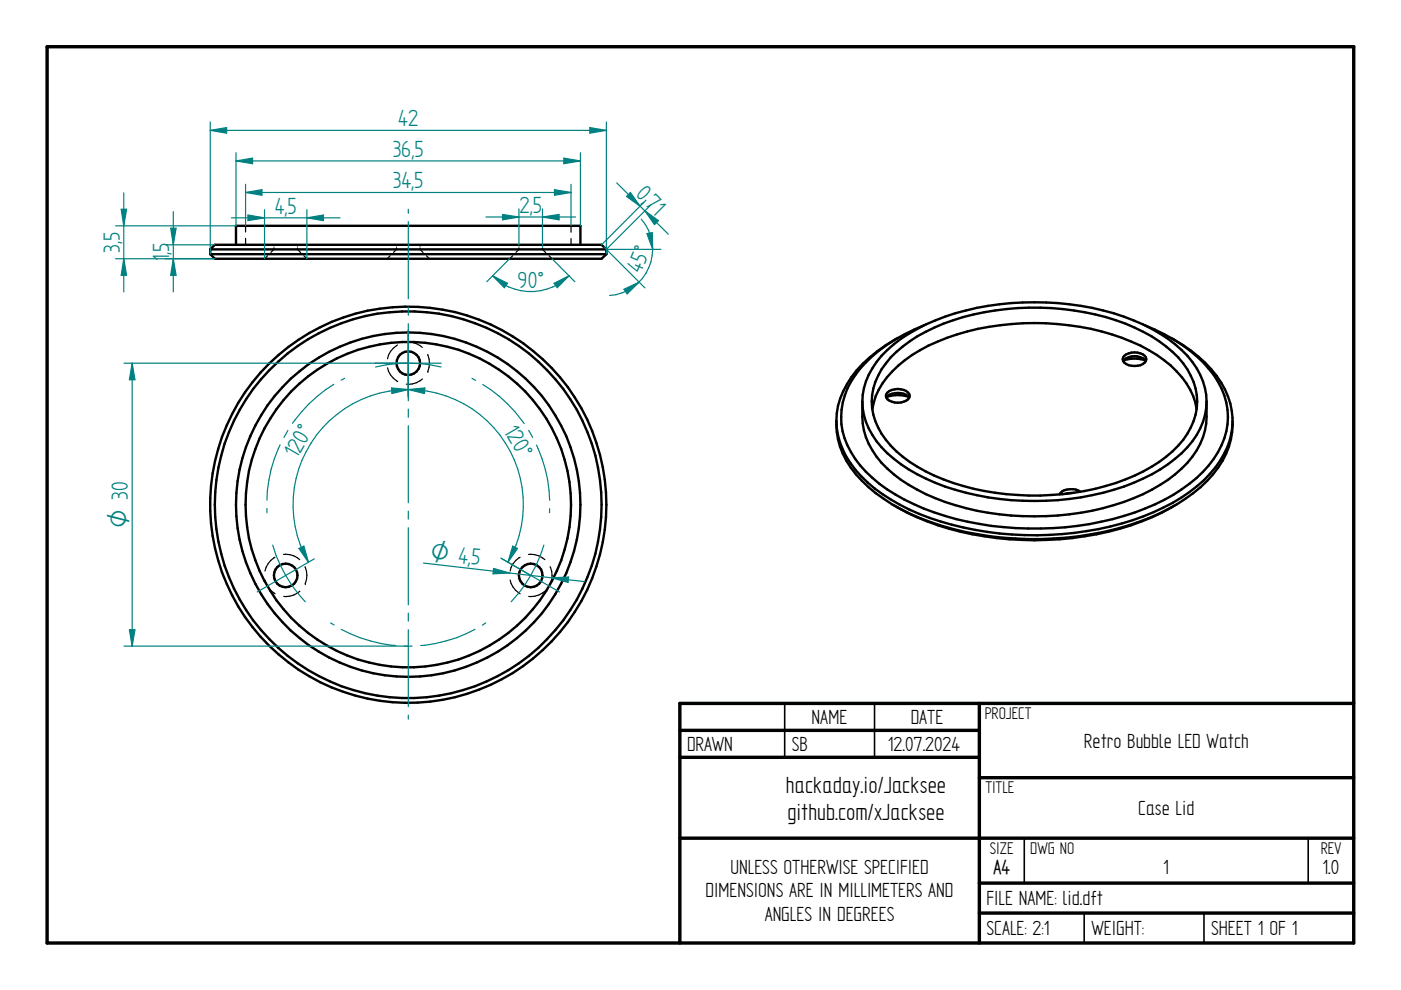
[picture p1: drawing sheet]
<svg xmlns="http://www.w3.org/2000/svg" width="297mm" height="210mm" viewBox="0 0 297 210" stroke-linecap="round" stroke-linejoin="round" font-family="sans-serif">
<path d="M10 9.9h277v190h-277zM144.1 154.9h63.5M207.6 149.1v50.8M287 149.1h-142.9v50.8M144.1 160.6h63.5M144.1 177.7h142.9M207.6 164.9h79.4M207.6 187.2h79.4M207.6 193.6h79.4" fill="none" stroke="#000" stroke-width=".72"/>
<path d="M287 16.3v12.7M166.4 149.1v11.5M185.4 149.1v11.5M217.2 177.8v9.4M277.4 177.8v9.4M229.9 193.6v6.3M255.3 193.6v6.3" fill="none" stroke="#000" stroke-width=".34"/>
<g fill="none" stroke="#000" stroke-width=".51">
<path d="M44.6 52.9h84M44.6 52.9l.9-1h82l1.1 1M44.6 53.9l.9 1h82l1.1-1M44.6 53.9h84M44.6 52.9v1M50 51.9v-4h73.1v4M128.6 52.9v1M188.8 75.8a35.3 35.3 0 0 1 17.6-9.1 55.7 55.7 0 0 1 34.2 2.8 25.6 25.6 0 0 1 11.2 8.8 12.4 12.4 0 0 1-.9 15 31.6 31.6 0 0 1-16.5 9.7 56.2 56.2 0 0 1-36.3-2.2 25.3 25.3 0 0 1-11.2-8.9 12.3 12.3 0 0 1 .9-14.9zM190.3 71.7a25.2 25.2 0 0 0-12.2 12.8l-.4 1.6-.4 3.1M195.9 69a33.1 33.1 0 0 0-14.5 10.5 14.7 14.7 0 0 0-.1 17.8 29.6 29.6 0 0 0 12.5 9.6 65 65 0 0 0 37.2 4.2 48.7 48.7 0 0 0 21.2-8.5 19.5 19.5 0 0 0 8.1-12.7 15.3 15.3 0 0 0-4.1-11.8 34.1 34.1 0 0 0-13.5-9.1M238.2 76.6a3.2 3.2 0 0 1 4.7 0M238.3 76.4a7.4 7.4 0 0 1 4.5 0"/>
<path d="M238.4 75.4a3.4 3.4 0 0 1 4.5 .4 1.57 1.57 0 0 1-1.7 1.8 2.95 2.95 0 0 1-3.1-1.1v-.7zM248.3 71.7a27.7 27.7 0 0 1 11.4 10.8 14.6 14.6 0 0 1-1 15.2 30.7 30.7 0 0 1-14.1 10.9 67.3 67.3 0 0 1-51.8-.6 29.7 29.7 0 0 1-13.4-11.2 15.7 15.7 0 0 1-2.1-7.6M177.3 89.2a16.5 16.5 0 0 0 5.4 12.7 38.5 38.5 0 0 0 17.2 9.6 68.8 68.8 0 0 0 43.5-1.6l4.2-1.9M182.8 85.1a15.8 15.8 0 0 1 6.7-12.1 45.8 45.8 0 0 1 24.9-8.7 56 56 0 0 1 29.9 5.5 23 23 0 0 1 10.2 9.7 13.1 13.1 0 0 1 1.3 5.6M182.8 85.1a15.6 15.6 0 0 0 6.7 12.2 42.6 42.6 0 0 0 20 8.2 58.1 58.1 0 0 0 32.9-4 26.6 26.6 0 0 0 11.3-9.3 13.8 13.8 0 0 0 2.1-7.1M182.8 85.1a17 17 0 0 0 1.4 9 22.9 22.9 0 0 0 10.2 9.7 54.6 54.6 0 0 0 29.9 5.5 49.9 49.9 0 0 0 21.7-6.5 19.5 19.5 0 0 0 9.5-11.5l.3-2.9v-3.3M185 86.8a16.3 16.3 0 0 1 6.9-10.4 43.6 43.6 0 0 1 22.6-7.7 52.5 52.5 0 0 1 29.1 5.6 20.9 20.9 0 0 1 9.4 9.7l.7 2.8M188 84.3a3.3 3.3 0 0 1 4.7 0M188.1 84.1a7.4 7.4 0 0 1 4.5 0M188.2 83.2a3.4 3.4 0 0 1 4.6 .4 1.25 1.25 0 0 1-1.2 1.6 3.2 3.2 0 0 1-3.7-.9v-.7zM261.3 90a17.1 17.1 0 0 1-5.4 11.9 45.2 45.2 0 0 1-23.4 11.4 66.6 66.6 0 0 1-38.2-3.7l-4.7-2.4M227.3 104.5l-1.5 .2"/>
<path d="M229.1 104.3a3.7 3.7 0 0 0-4.2 .2l-.2 .3M249 107.2l-.7 .4"/>
<circle cx="86.6" cy="77" r="2.5"/>
<circle cx="86.5" cy="107" r="42"/>
<circle cx="86.6" cy="107" r="41"/>
<circle cx="86.6" cy="107" r="36.5"/>
<circle cx="86.6" cy="107" r="34.5"/>
<circle cx="60.6" cy="122" r="2.5"/>
<circle cx="112.5" cy="122" r="2.49"/>
</g>
<g fill="none" stroke="#000" stroke-width=".25">
<path d="M52.1 47.9v1.3M52.1 50.5v1.4M56.7 54.2l-.6 .7M58.1 51.9v.3M58.1 52.5v.4l-.7 .6M63.1 51.9v.3M63.1 52.6v.3l.7 .7M64.4 54.2l.7 .7M82.7 54.2l-.7 .7M84.1 51.9v.3M84.1 52.5v.4l-.7 .6M89.1 51.9v.3"/>
<path d="M89.1 52.6v.3l.6 .7M90.4 54.2l.7 .7M108.7 54.2l-.7 .7M110 51.9v.3M110 52.5v.4l-.6 .6M115 51.9v.3M115 52.6v.3l.7 .7M116.4 54.2l.6 .7M121.1 47.9v1.3M121.1 50.6v1.3M82.2 78a4.3 4.3 0 0 0 2.1 2.9M84.3 73.2a4.4 4.4 0 0 0-2.1 2.9"/>
<path d="M86.1 72.6a4.3 4.3 0 0 1 3.4 1.1M90.7 75.2a4.5 4.5 0 0 1 0 3.5M90.7 78.7h.1M89.6 80.3a4.5 4.5 0 0 1-3.5 1.1M58.3 118.2a4.4 4.4 0 0 0-2.1 2.9M60.1 117.6a4.2 4.2 0 0 1 3.4 1.1M110.3 118.2a4.1 4.1 0 0 0-2.1 2.9M112.1 117.6a4.3 4.3 0 0 1 3.4 1.1M56.2 123a4.7 4.7 0 0 0 2.1 2.9M63.6 125.3a4.3 4.3 0 0 1-3.4 1.1M64.7 120.2a4.5 4.5 0 0 1 0 3.5M64.7 123.7h.1"/>
<path d="M108.2 123a4.4 4.4 0 0 0 2.1 2.9M115.5 125.3a4.3 4.3 0 0 1-3.4 1.1M116.6 120.2a4.1 4.1 0 0 1 .1 3.5M116.7 123.7h.1"/>
</g>
<g fill="none" stroke="#008080" stroke-width=".25">
<path d="M44.6 25.9v28M44.6 27.6l3.4-.5v1.1zM128.6 25.9v28M86.6 44.4v.8M86.6 47v16.3M86.6 65.2v1.6M86.6 68.6v16.4M86.6 86.7v1.8M86.6 90.3v16.3M86.6 108.4v1.7M86.6 111.9v16.3M86.6 130v1.7"/>
<path d="M86.6 133.5v16.3M86.6 151.6v.9"/>
</g>
<path d="M44.6 27.6l3.4-.5v1.1z" fill="#008080"/>
<path d="M125 27.1l3.6 .5-3.6 .6z" fill="none" stroke="#008080" stroke-width=".25"/>
<path d="M125 27.1l3.6 .5-3.6 .6z" fill="#008080"/>
<path d="M44.6 27.6h84M50 32.4v15.5M50 34.1l3.5-.6v1.2zM123.1 32.4v15.5" fill="none" stroke="#008080" stroke-width=".25"/>
<path d="M50 34.1l3.5-.6v1.2z" fill="#008080"/>
<path d="M119.5 33.5l3.6 .6-3.6 .6z" fill="none" stroke="#008080" stroke-width=".25"/>
<path d="M119.5 33.5l3.6 .6-3.6 .6z" fill="#008080"/>
<path d="M50 34.1h73.1M52.1 39.1v8.8M121.1 39.1v8.8M52.1 40.8l3.4-.6v1.2z" fill="none" stroke="#008080" stroke-width=".25"/>
<path d="M52.1 40.8l3.4-.6v1.2z" fill="#008080"/>
<path d="M117.6 40.2l3.5 .6-3.5 .6z" fill="none" stroke="#008080" stroke-width=".25"/>
<path d="M117.6 40.2l3.5 .6-3.5 .6z" fill="#008080"/>
<path d="M35 51.9h10.5M35 54.9h10.5M36.2 48.4h1.1l-.6 3.5zM52.1 40.8h69" fill="none" stroke="#008080" stroke-width=".25"/>
<path d="M36.2 48.4h1.1l-.6 3.5z" fill="#008080"/>
<path d="M36.7 54.9l.6 3.5h-1.1z" fill="none" stroke="#008080" stroke-width=".25"/>
<path d="M36.7 54.9l.6 3.5h-1.1z" fill="#008080"/>
<path d="M24.5 54.9h21M24.5 47.9h25.5M26.2 54.9l.6 3.5h-1.1zM36.7 44.9v17" fill="none" stroke="#008080" stroke-width=".25"/>
<path d="M26.2 54.9l.6 3.5h-1.1z" fill="#008080"/>
<path d="M25.7 44.4h1.1l-.6 3.5z" fill="none" stroke="#008080" stroke-width=".25"/>
<path d="M25.7 44.4h1.1l-.6 3.5z" fill="#008080"/>
<path d="M26.2 40.9v21M136.7 44.7l2.9 2.1-.8 .8zM136.9 42.5l-9.4 9.4M138 43.5l-9.4 9.4" fill="none" stroke="#008080" stroke-width=".25"/>
<path d="M136.7 44.7l2.9 2.1-.8 .8z" fill="#008080"/>
<path d="M133.6 40.8l2.1 2.9-2.9-2z" fill="none" stroke="#008080" stroke-width=".25"/>
<path d="M133.6 40.8l2.1 2.9-2.9-2z" fill="#008080"/>
<path d="M130.8 38.8l10.9 10.9M128.1 52.4l8.6 8.6M128.6 52.9h11.5M132.3 61.3l3.2-1.5-2.5 2.5z" fill="none" stroke="#008080" stroke-width=".25"/>
<path d="M132.3 61.3l3.2-1.5-2.5 2.5z" fill="#008080"/>
<path d="M137.2 49.5l1.1-.2 .1 3.6z" fill="none" stroke="#008080" stroke-width=".25"/>
<path d="M137.2 49.5l1.1-.2 .1 3.6z" fill="#008080"/>
<g fill="none" stroke="#008080" stroke-width=".25">
<path d="M136 46.5a9.8 9.8 0 0 1 1.6 10.1 9.8 9.8 0 0 1-8.4 6.1M26.3 77h67.3M28 77l.6 3.5h-1.2zM79.6 77.8a30.4 30.4 0 0 1 13.9 0M86.6 70v14M59.4 94.3a27.8 27.8 0 0 0-2.8 11.7M61 91.3l-.8 1.5M70.8 81.5a29.7 29.7 0 0 0-8.8 8.2M73.1 80.2l-.8 .4M100.1 80.2l.7 .4M102.4 81.5a29.6 29.6 0 0 1 8.7 8.3M112.1 91.3l.8 1.5"/>
<path d="M113.7 94.4a29.1 29.1 0 0 1 2.8 11.7M56.6 107.8v.9M57.8 115.6a29.8 29.8 0 0 0 6.9 12M66.6 118.5l-12.1 7M106.5 118.5l12.1 7M115.3 115.6a30.6 30.6 0 0 1-6.9 12M116.5 107.9v.8M26.3 137h61.1M70.1 132.1l.7 .4M72.3 133.4a30.5 30.5 0 0 0 11.6 3.5M100.7 133.4a30 30 0 0 1-11.5 3.5M103 132.1l-.7 .4"/>
</g>
<path d="M28 77l.6 3.5h-1.2z" fill="#008080"/>
<path d="M27.4 133.5h1.2l-.6 3.5z" fill="none" stroke="#008080" stroke-width=".25"/>
<path d="M27.4 133.5h1.2l-.6 3.5z" fill="#008080"/>
<path d="M28 77v60M83 82.3l3.6 .3-3.5 .8z" fill="none" stroke="#008080" stroke-width=".25"/>
<path d="M83 82.3l3.6 .3-3.5 .8z" fill="#008080"/>
<path d="M63.4 116.3l1-.5 1 3.4z" fill="none" stroke="#008080" stroke-width=".25"/>
<path d="M63.4 116.3l1-.5 1 3.4z" fill="#008080"/>
<path d="M86.6 70v14.3M86.6 82.6a24.4 24.4 0 0 0-21.2 36.6M106.2 118.3l6.3 3.7M108.7 115.8l1 .5-2 2.9z" fill="none" stroke="#008080" stroke-width=".25"/>
<path d="M108.7 115.8l1 .5-2 2.9z" fill="#008080"/>
<path d="M86.6 82.6l3.5-.3-.1 1.1z" fill="none" stroke="#008080" stroke-width=".25"/>
<path d="M86.6 82.6l3.5-.3-.1 1.1z" fill="#008080"/>
<path d="M104.4 58.5l3.2 1.6-.7 .9zM108 54.9l-4.8 4.8M117 54.9l4.9 4.8M86.6 82.6a24.4 24.4 0 0 1 21.1 36.6" fill="none" stroke="#008080" stroke-width=".25"/>
<path d="M104.4 58.5l3.2 1.6-.7 .9z" fill="#008080"/>
<path d="M117.5 60.1l3.1-1.6-2.5 2.5z" fill="none" stroke="#008080" stroke-width=".25"/>
<path d="M117.5 60.1l3.1-1.6-2.5 2.5z" fill="#008080"/>
<path d="M104.4 58.5a11.4 11.4 0 0 0 16.2 0M89.8 119.4l34.1 3.9M117 122.5l3.6-.2-.2 1.2z" fill="none" stroke="#008080" stroke-width=".25"/>
<path d="M117 122.5l3.6-.2-.2 1.2z" fill="#008080"/>
<path d="M104.6 120.5l3.5 1-3.6 .2z" fill="none" stroke="#008080" stroke-width=".25"/>
<path d="M104.6 120.5l3.5 1-3.6 .2z" fill="#008080"/>
<path d="M106.5 45.5l3.5 .5-3.5 .6zM110 44.3v7.6M115 44.3v8.1" fill="none" stroke="#008080" stroke-width=".25"/>
<path d="M106.5 45.5l3.5 .5-3.5 .6z" fill="#008080"/>
<path d="M115 46l3.5-.5v1.1z" fill="none" stroke="#008080" stroke-width=".25"/>
<path d="M115 46l3.5-.5v1.1z" fill="#008080"/>
<path d="M52.6 45.6l3.5 .6-3.5 .6zM56.1 44.4v10.5M65.1 44.4v10.5M103 46h19" fill="none" stroke="#008080" stroke-width=".25"/>
<path d="M52.6 45.6l3.5 .6-3.5 .6z" fill="#008080"/>
<path d="M65.1 46.2l3.5-.6v1.2z" fill="none" stroke="#008080" stroke-width=".25"/>
<path d="M65.1 46.2l3.5-.6v1.2z" fill="#008080"/>
<path d="M49.1 46.2h23" fill="none" stroke="#008080" stroke-width=".25"/>
<g font-size="5.6" fill="#008080">
<text x="84.5" y="26.8">42</text>
<text x="83.3" y="33.2">36,5</text>
<text x="83.3" y="39.9">34,5</text>
<text x="134.6" y="41.4" transform="rotate(45 134.6 41.4)">0,</text>
<text x="58.2" y="45.3">4,5</text>
<text x="110.1" y="45.2">2,5</text>
<text x="136.5" y="43.3" transform="rotate(45 136.5 43.3)">71</text>
<text x="25.4" y="53.6" transform="rotate(-90 25.4 53.6)">3,5</text>
<text x="35.9" y="55.4" transform="rotate(-90 35.9 55.4)">1,5</text>
<text x="135.9" y="58" transform="rotate(-67 135.9 58)">45°</text>
<text x="109.7" y="61">90°</text>
<text x="106.7" y="91.3" transform="rotate(60 106.7 91.3)">120°</text>
<text x="62.9" y="97.4" transform="rotate(-60 62.9 97.4)">120°</text>
<text x="99.8" y="119.6" transform="rotate(6 99.8 119.6)">5</text>
</g>
<g font-size="5.6">
<text x="166.6" y="168.1">hackaday.io/Jacksee</text>
<text x="167" y="173.8">github.com/xJacksee</text>
</g>
<g font-size="5.4" fill="#008080">
<text x="27.1" y="111.9" transform="rotate(-90 27.1 111.9)">O 30</text>
<text x="91.1" y="118.7" transform="rotate(6 91.1 118.7)">O 4,</text>
</g>
<g font-size="4.9">
<text x="172.1" y="153.5">NAME</text>
<text x="193.1" y="153.5">DATE</text>
<text x="145.7" y="159.2">DRAWN</text>
<text x="167.9" y="159.2">SB</text>
<text x="188.2" y="159.2">12.07.2024</text>
<text x="229.8" y="158.5">Retro Bubble LED Watch</text>
<text x="241.3" y="172.8">Case Lid</text>
<text x="154.9" y="185.3">UNLESS OTHERWISE SPECIFIED</text>
<text x="246.6" y="185.3">1</text>
<text x="280.4" y="185.3">1.0</text>
<text x="149.6" y="190.3">DIMENSIONS ARE IN MILLIMETERS AND</text>
<text x="209.2" y="191.9">FILE NAME: lid.dft</text>
<text x="162.1" y="195.2">ANGLES IN DEGREES</text>
<text x="209.2" y="198.2">SCALE: 2:1</text>
<text x="231.4" y="198.2">WEIGHT:</text>
<text x="256.8" y="198.3">SHEET 1 OF 1</text>
</g>
<text font-size="4.8" x="210.6" y="185.2">A4</text>
<g font-size="4.1">
<text x="208.8" y="152.5">PROJECT</text>
<text x="208.9" y="168.1">TITLE</text>
<text x="209.8" y="181">SIZE</text>
<text x="218.4" y="181">DWG NO</text>
<text x="280" y="181">REV</text>
</g>
</svg>
